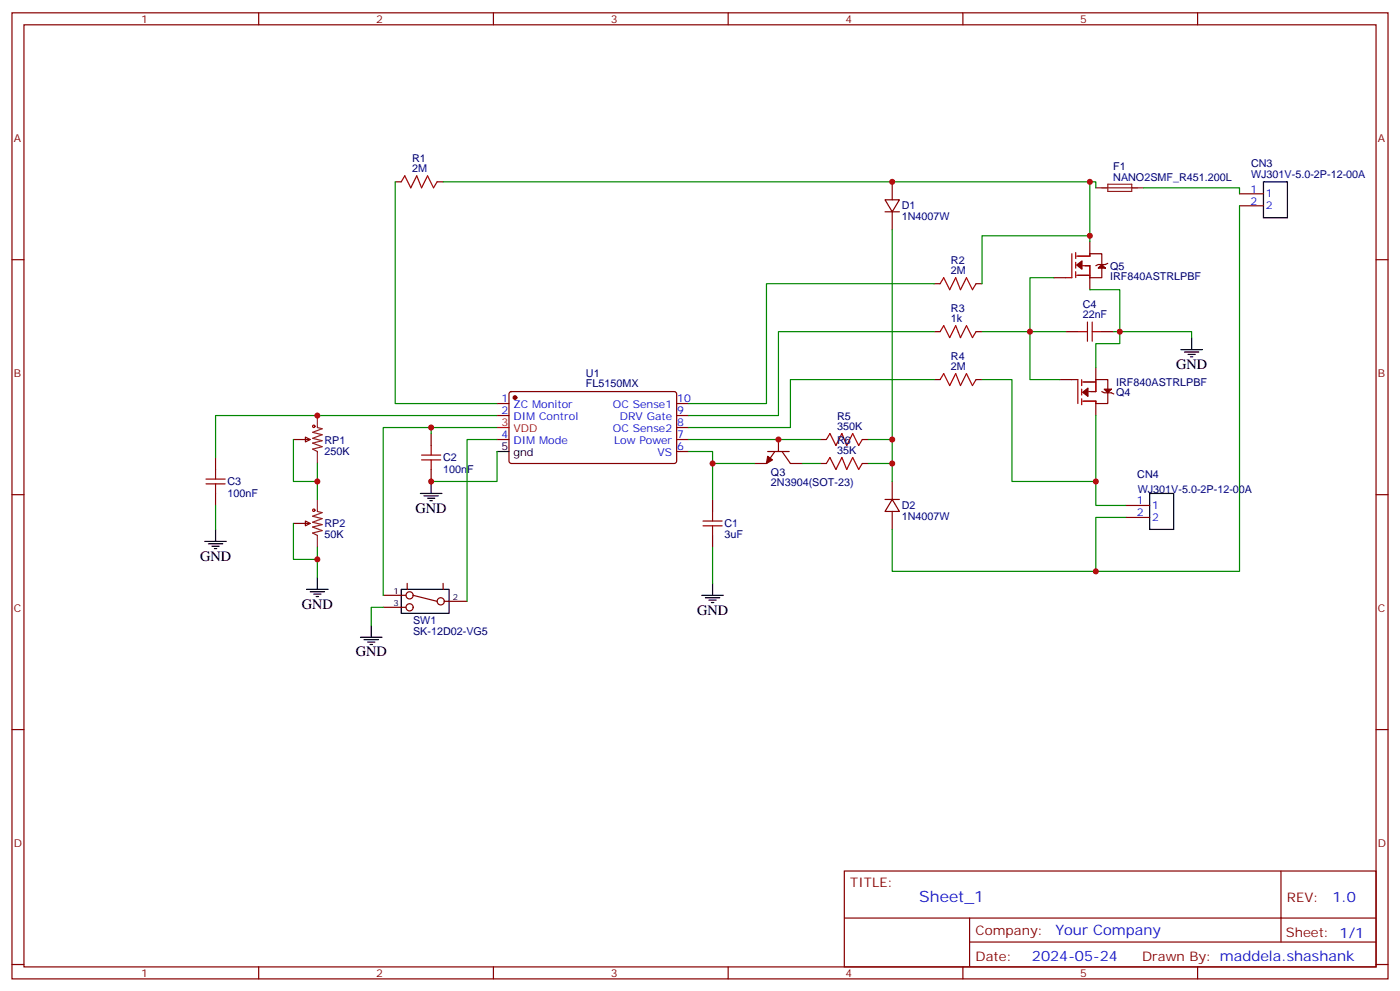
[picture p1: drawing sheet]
<svg xmlns="http://www.w3.org/2000/svg" width="412mm" height="292mm" viewBox="0 0 412 292" stroke-linecap="round" stroke-linejoin="round" font-family="sans-serif">
<g fill="none" stroke="#870000" stroke-width=".35">
<path d="M3.5 3.8h405.4v284.3h-405.4zM7.1 7.3h398.2v277.3h-398.2zM76.2 3.8v3.5M145.3 3.8v3.5M214.5 3.8v3.5M283.6 3.8v3.5M352.8 3.8v3.5M116.4 53.5h1.8M128.8 53.5h1.7M260.7 58.8h4.2l-2.1 3.5zM262.8 53.5v5.3M365.1 57h7.1"/>
<path d="M3.5 76.4h3.6M260.7 62.3h4.2M262.8 62.3v5.3M321 71.2v3.5h3.6v7h-3.6v3.6M326.3 77.5l-.7 .4h-2.1l-.7 .3M365.1 60.6h7.1M405.3 76.4h3.6M275.2 83.5h1.7M275.2 97.6h1.7M287.5 83.5h1.8M287.5 97.6h1.8M310.4 81.7h3.6"/>
<path d="M314 97.6h3.5M324.6 97.6h3.5M146.4 118.8h3.5M150.2 115.5l.4-.2h48.3l.4 .7v20l-.7 .4h-48.2l-.5-.7v-19.7zM199.3 118.8h3.5M275.2 111.7h1.7M287.5 111.7h1.8M312.2 111.7h3.5M322.8 108.2v3.5h3.5v7.1h-3.5v3.5M324.6 115.3l.7 .3h2.1l.7 .4M63.5 134.7v3.5M86.4 129.4h5"/>
<path d="M90 128.7l1.4 .7-1.4 .7zM127 127.6v3.5M127 138.2v3.5M146.4 122.3h3.5M146.4 129.4h3.5M199.3 122.3h3.5M199.3 129.4h3.5M199.3 132.9h3.5M199.3 125.8h3.5M226.1 132.9h6.4M228.2 132.9l-2.4 3.5h-3.6M229.3 129.4v3.5"/>
<path d="M230.4 132.9l2.4 3.5h3.6M241.7 129.4h1.7M241.7 136.4h1.7M254 129.4h1.8M254 136.4h1.8M3.5 145.6h3.6M63.5 145.2v3.6M86.4 154.1h5M90 153.4l1.4 .7-1.4 .7zM209.9 147v3.5M209.9 157.6v3.5M260.7 147h4.2"/>
<path d="M262.8 147l2.1 3.5h-4.2zM262.8 141.7v5.3M262.8 150.5v5.3M331.6 148.8h7.1M331.6 152.3h7.1M405.3 145.6h3.6M112.9 178.8h6.7M112.9 175.2h6.7M119.9 171.7v1.8M121.7 175.2l7.1 1.8M130.5 171.7v1.8M130.9 177h6.7"/>
<path d="M3.5 214.7h3.6M405.3 214.7h3.6M248.7 256.4h156.6v28.2h-156.6zM377.3 256.4v20.9M248.7 270.2h156.5M285.6 277.3h119.6M285.6 270.2v14.1M3.5 283.9h3.6M76.2 284.6v3.5M145.3 284.6v3.5M214.5 284.6v3.5M283.6 284.6v3.5"/>
<path d="M352.8 284.6v3.5M405.3 283.9h3.6"/>
<circle cx="120.6" cy="178.8" r="1.06"/>
<circle cx="120.6" cy="175.2" r="1.06"/>
<circle cx="129.8" cy="177" r="1.06"/>
</g>
<g fill="#870000" stroke="#870000" stroke-width=".35">
<path d="M226.1 134.3l1.4 1.1-1.7 1z"/>
<path d="M318.9 115.5l1.6-1.3v2.5z"/>
<path d="M325.3 114.5h2.1l-1.1 1.1z"/>
<path d="M317.1 78l1.6-1.2v2.4z"/>
<path d="M323.5 78.9l1.1-1 1 1z"/>
<circle cx="151.7" cy="117" r=".53"/>
</g>
<path d="M146.4 125.8h3.5" fill="none" stroke="#f00" stroke-width=".35"/>
<g fill="none" stroke="#000" stroke-width=".35">
<path d="M372.2 53.5h7v10.6h-7zM351 99.4v3.5M347.8 102.9h6.4M348.9 103.6h4.2M350 104.3h2.1M350.7 105h.7M146.4 132.9h3.5M60.3 159.3h6.4M63.5 155.8v3.5M123.8 145.2h6.4M124.9 145.9h4.2M125.9 146.6h2.2"/>
<path d="M126.6 147.4h.8M127 141.7v3.5M338.7 145.2h7v10.6h-7zM61.4 160.1h4.2M62.4 160.8h2.2M63.1 161.5h.8M90.3 173.5h6.4M91.4 174.2h4.2M92.4 174.9h2.1M93.1 175.6h.7M93.5 169.9v3.6M118.2 173.5h14.1v7h-14.1z"/>
<path d="M206.7 175.2h6.4M207.8 175.9h4.2M208.8 176.6h2.2M209.5 177.3h.8M209.9 171.7v3.5M106.2 187.6h6.3M107.2 188.3h4.3M108.3 189h2.1M109 189.7h.7M109.4 184v3.6"/>
</g>
<g fill="none" stroke="#a10000" stroke-width=".35">
<path d="M118.2 53.5l1-1.7 1.8 3.5 1.8-3.5 1.4 3.5 1.7-3.5 1.8 3.5 1.1-1.8M315.7 74.7v7h-1.7M316.9 74.3v1.8M316.9 77.2v1.7M316.9 80v1.7M318.9 78.2h2.1v3.5M321 74.7v.7h-3.9M276.9 83.5l1.1-1.8 1.8 3.6 1.7-3.6 1.4 3.6 1.8-3.6 1.8 3.6 1-1.8M276.9 97.6l1.1-1.8 1.8 3.6 1.7-3.6 1.4 3.6 1.8-3.6 1.8 3.6 1-1.8M317.1 81h3.9M317.5 97.6h2.8M320.3 94.8v5.6"/>
<path d="M321.7 97.6h2.9M321.7 94.8v5.6M276.9 111.7l1.1-1.7 1.8 3.5 1.7-3.5 1.4 3.5 1.8-3.5 1.8 3.5 1-1.8M315.7 111.7h1.8v7.1M318.6 111.8v1.7M318.6 114.5v1.8M318.6 117.4v1.7M318.9 118.1h3.9v.7M318.9 112.4h3.9M322.8 111.7v3.6h-2.1M63.5 138.2v2.8M124.2 135.4h5.6"/>
<path d="M124.2 133.9h5.6M127 131.1v2.8M127 135.4v2.8M243.4 129.4l1.1-1.8 1.7 3.5 1.8-3.5 1.4 3.5 1.8-3.5 1.7 3.5 1.1-1.7M243.4 136.4l1.1-1.7 1.7 3.5 1.8-3.5 1.4 3.5 1.8-3.5 1.7 3.5 1.1-1.8M60.7 142.4h5.6M60.7 141h5.6M63.5 142.4v2.8M207.1 154.8h5.6M207.1 153.4h5.6M209.9 150.5v2.9M209.9 154.8v2.8"/>
<circle cx="92.4" cy="125.5" r=".35"/>
<circle cx="92.4" cy="150.2" r=".35"/>
</g>
<path d="M322.8 55.3h14.1M326.3 54.2h7.1v2.1h-7.1zM93.5 122.3v3.5l1.4 .4-2.8 1 2.8 .8-2.8 1 2.8 .7-2.8 .7 2.8 1.1-2.8 .7 1.4 .7v3.5M93.5 147v3.5l1.4 .4-2.8 1 2.8 .7-2.8 1.1 2.8 .7-2.8 .7 2.8 1.1-2.8 .7 1.4 .7v3.5" fill="none" stroke="#8c2424" stroke-width=".35"/>
<g fill="none" stroke="#008700" stroke-width=".35">
<path d="M116.4 53.5v65.3h30M130.5 53.5h192.3v1.8M321 53.5v17.7M336.9 55.3h28.2v1.7M262.8 67.6v61.8M321 69.4h-31.7v14.1M365.1 60.6v107.6h-102.3v-12.4M275.2 83.5h-49.4v35.3h-23M275.2 97.6h-45.9v24.7h-26.5M289.3 97.6h14.1v14.1h8.8M310.4 81.7h-7v15.9h10.6M321 85.3h8.8v12.3h-1.7"/>
<path d="M351 99.4v-1.8h-21.2v3.5h-7v7.1M275.2 111.7h-42.4v14.1h-30M289.3 111.7h8.8v30h24.7M86.4 129.4v12.3h7.1M93.5 136.4v10.6M127 125.8h-14.1v49.4M146.4 122.3h-82.9v12.4M146.4 125.8h-19.4v1.8M146.4 132.9v8.8h-19.4M146.4 129.4h-8.8v47.6M202.8 129.4h38.9M202.8 132.9h7.1v3.5h12.3"/>
<path d="M209.9 136.4v10.6M236.4 136.4h5.3M255.8 129.4h7v7h-7M262.8 136.4v5.3M322.8 122.3v26.5h8.8M63.5 148.8v7M86.4 154.1v10.5h7.1v-3.5M331.6 152.3h-8.8v15.9M93.5 164.6v5.3M112.9 178.8h-3.5v5.2M209.9 161.1v10.6"/>
</g>
<g fill="#c00">
<circle cx="229.3" cy="129.4" r=".88"/>
<circle cx="262.8" cy="136.4" r=".88"/>
<circle cx="262.8" cy="129.4" r=".88"/>
<circle cx="321" cy="53.5" r=".88"/>
<circle cx="321" cy="69.4" r=".88"/>
<circle cx="303.4" cy="97.6" r=".88"/>
<circle cx="329.8" cy="97.6" r=".88"/>
<circle cx="322.8" cy="141.7" r=".88"/>
<circle cx="322.8" cy="168.2" r=".88"/>
<circle cx="93.5" cy="122.3" r=".88"/>
<circle cx="93.5" cy="141.7" r=".88"/>
<circle cx="127" cy="125.8" r=".88"/>
<circle cx="209.9" cy="136.4" r=".88"/>
<circle cx="262.8" cy="53.5" r=".88"/>
<circle cx="93.5" cy="164.6" r=".88"/>
<circle cx="127" cy="141.7" r=".88"/>
</g>
<text font-size="4.6" fill="#00f" x="270.8" y="265.4">Sheet_1</text>
<g font-size="4.2">
<text x="346.4" y="108.5">GND</text>
<text x="122.4" y="150.9">GND</text>
<text x="58.9" y="165">GND</text>
<text x="88.9" y="179.1">GND</text>
<text x="205.3" y="180.9">GND</text>
<text x="104.8" y="193.2">GND</text>
</g>
<g font-size="4.2" fill="#00f">
<text x="392.5" y="265.6">1.0</text>
<text x="310.9" y="275.2">Your Company</text>
<text x="304" y="283">2024-05-24</text>
</g>
<g font-size="3.9" fill="#800">
<text x="250.5" y="260.9">TITLE:</text>
<text x="379.1" y="265.6">REV:</text>
<text x="287.4" y="275.1">Company:</text>
<text x="378.7" y="275.8">Sheet: 1/1</text>
<text x="287.4" y="282.8">Date:</text>
<text x="336.4" y="282.9">Drawn By: maddela.shashank</text>
</g>
<g font-size="3.2" fill="#800">
<text x="41.6" y="6.8">1</text>
<text x="110.8" y="6.8">2</text>
<text x="179.9" y="6.8">3</text>
<text x="249.1" y="6.8">4</text>
<text x="318.2" y="6.8">5</text>
<text x="4.1" y="41.9">A</text>
<text x="405.9" y="41.9">A</text>
<text x="4.1" y="111">B</text>
<text x="405.9" y="111">B</text>
<text x="4.1" y="180.2">C</text>
<text x="405.9" y="180.2">C</text>
<text x="4.1" y="249.3">D</text>
<text x="405.9" y="249.3">D</text>
<text x="41.6" y="287.6">1</text>
<text x="110.8" y="287.6">2</text>
<text x="179.9" y="287.6">3</text>
<text x="249.1" y="287.6">4</text>
<text x="318.2" y="287.6">5</text>
</g>
<g font-size="3.2" fill="#000080">
<text x="121.4" y="47.6">R1</text>
<text x="121.4" y="50.7">2M</text>
<text x="327.9" y="53.2">NANO2SMF_R451.200L</text>
<text x="327.9" y="50.1">F1</text>
<text x="368.5" y="52.5">WJ301V-5.0-2P-12-00A</text>
<text x="368.5" y="49.1">CN3</text>
<text x="265.6" y="64.8">1N4007W</text>
<text x="265.6" y="61.6">D1</text>
<text x="280.1" y="77.6">R2</text>
<text x="280.1" y="80.7">2M</text>
<text x="327" y="82.4">IRF840ASTRLPBF</text>
<text x="327" y="79.4">Q5</text>
<text x="280.1" y="94.8">1k</text>
<text x="280.1" y="91.7">R3</text>
<text x="318.9" y="93.7">22nF</text>
<text x="318.9" y="90.7">C4</text>
<text x="280.1" y="105.8">R4</text>
<text x="172.6" y="113.9">FL5150MX</text>
<text x="172.6" y="110.9">U1</text>
<text x="280.1" y="108.9">2M</text>
<text x="328.8" y="113.5">IRF840ASTRLPBF</text>
<text x="328.8" y="116.6">Q4</text>
<text x="246.6" y="123.5">R5</text>
<text x="95.6" y="130.5">RP1</text>
<text x="246.6" y="126.5">350K</text>
<text x="246.6" y="130.5">R6</text>
<text x="95.6" y="133.8">250K</text>
<text x="130.5" y="135.8">C2</text>
<text x="246.6" y="133.6">35K</text>
<text x="67" y="142.9">C3</text>
<text x="130.5" y="139.1">100nF</text>
<text x="227.1" y="143.1">2N3904(SOT-23)</text>
<text x="227.1" y="140.1">Q3</text>
<text x="335" y="140.8">CN4</text>
<text x="67" y="146.1">100nF</text>
<text x="265.6" y="149.8">D2</text>
<text x="335.1" y="145.2">WJ301V-5.0-2P-12-00A</text>
<text x="95.6" y="155.2">RP2</text>
<text x="213.4" y="155.2">C1</text>
<text x="265.6" y="153">1N4007W</text>
<text x="95.6" y="158.5">50K</text>
<text x="213.4" y="158.5">3uF</text>
<text x="121.7" y="183.7">SW1</text>
<text x="121.7" y="186.9">SK-12D02-VG5</text>
</g>
<g font-size="3.2" fill="#00f">
<text x="368.4" y="56.7">1</text>
<text x="372.9" y="58.1">1</text>
<text x="368.4" y="60.2">2</text>
<text x="372.9" y="61.6">2</text>
<text x="147.7" y="118.4">1</text>
<text x="199.5" y="118.4">10</text>
<text x="147.7" y="122">2</text>
<text x="151.2" y="120.2">ZC Monitor</text>
<text x="151.2" y="123.7">DIM Control</text>
<text x="180.6" y="120.2">OC Sense1</text>
<text x="182.6" y="123.7">DRV Gate</text>
<text x="199.5" y="125.5">8</text>
<text x="199.5" y="122">9</text>
<text x="147.7" y="129">4</text>
<text x="151.2" y="130.8">DIM Mode</text>
<text x="180.6" y="127.2">OC Sense2</text>
<text x="180.9" y="130.8">Low Power</text>
<text x="199.5" y="129">7</text>
<text x="193.7" y="134.3">VS</text>
<text x="199.5" y="132.5">6</text>
<text x="334.9" y="148.4">1</text>
<text x="339.4" y="149.8">1</text>
<text x="334.9" y="151.9">2</text>
<text x="339.4" y="153.4">2</text>
</g>
<g font-size="3.2" fill="#f00">
<text x="147.7" y="125.5">3</text>
<text x="151.2" y="127.2">VDD</text>
</g>
<g font-size="3.2">
<text x="147.7" y="132.5">5</text>
<text x="151.2" y="134.3">gnd</text>
</g>
<g font-size="2.5">
<text x="115.9" y="178.4">3</text>
<text x="115.9" y="174.9">1</text>
<text x="133.3" y="176.6">2</text>
</g>
</svg>
